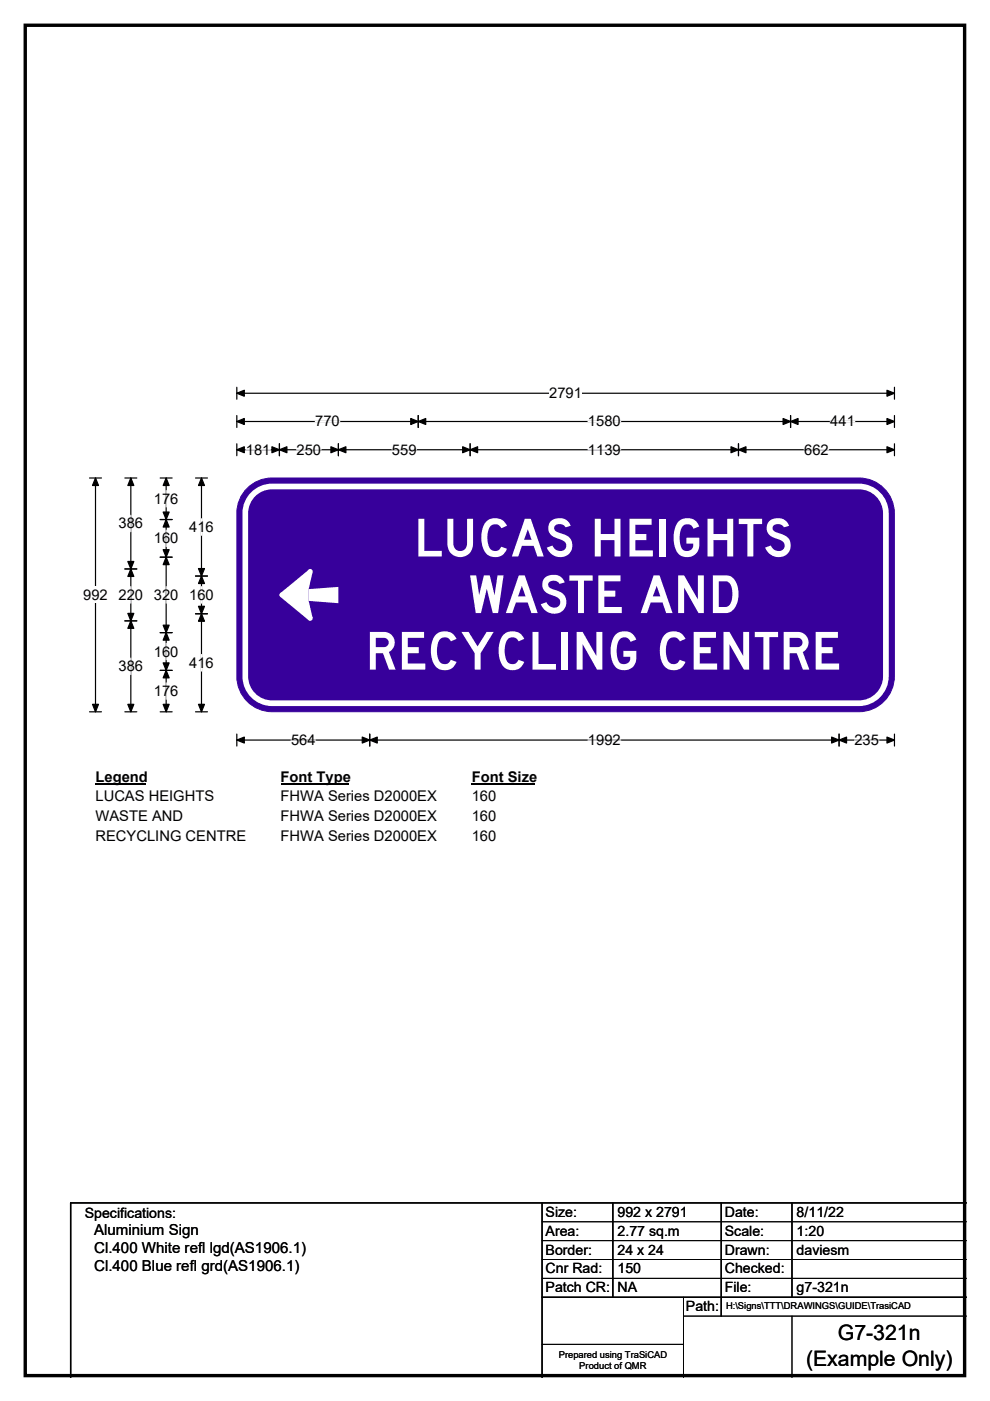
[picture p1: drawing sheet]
<svg xmlns="http://www.w3.org/2000/svg" width="210mm" height="297mm" viewBox="0 0 210 297" stroke-linecap="round" stroke-linejoin="round" font-family="sans-serif">
<path d="M5.4 5.4h199.2v286.3h-199.2z" fill="none" stroke="#000" stroke-width=".72"/>
<path d="M50.2 83.4h139.5M50.2 82.1v2.5M189.7 82.1v2.5" fill="none" stroke="#000" stroke-width=".25"/>
<path d="M50.2 83.4l1.6-.7v1.3zM188.1 82.7l1.6 .7-1.6 .6z" fill="#000" stroke="#000" stroke-width=".25"/>
<path d="M116.5 81.6h6.9v3.5h-6.9z" fill="#fff"/>
<g fill="none" stroke="#000" stroke-width=".25">
<path d="M50.2 89.4h139.5M50.2 88.1v2.5M50.2 94.1v2.5M50.2 95.4h139.5M59.3 94.1v2.5M71.8 94.1v2.5M88.7 88.1v2.5M99.7 94.1v2.5M156.6 94.1v2.5M167.7 88.1v2.5M189.7 88.1v2.5M189.7 94.1v2.5"/>
<path d="M19 101.3h2.5M20.3 101.3v49.6M19 150.9h2.5M50.2 155.6v2.6M50.2 156.9h139.5M78.4 155.6v2.6M178 155.6v2.6M189.7 155.6v2.6"/>
</g>
<g fill="#000" stroke="#000" stroke-width=".25">
<path d="M50.2 89.4l1.6-.7v1.3zM50.2 95.4l1.6-.7v1.3zM59.3 95.4l1.6-.7v1.3zM57.7 94.7l1.6 .7-1.6 .6zM70.2 94.7l1.6 .7-1.6 .6zM71.8 95.4l1.6-.7v1.3zM88.7 89.4l1.6-.7v1.3zM87.1 88.7l1.6 .7-1.6 .6zM98.1 94.7l1.6 .7-1.6 .6zM99.7 95.4l1.6-.7v1.3zM155 94.7l1.6 .7-1.6 .6zM156.6 95.4l1.6-.7v1.3z"/>
<path d="M166.1 88.7l1.6 .7-1.6 .6zM167.7 89.4l1.6-.7v1.3zM188.1 88.7l1.6 .7-1.6 .6zM188.1 94.7l1.6 .7-1.6 .6zM20.3 101.3l.6 1.6h-1.3zM19.6 149.3h1.3l-.6 1.6zM50.2 156.9l1.6-.6v1.2zM78.4 156.9l1.6-.6v1.2zM76.8 156.3l1.6 .6-1.6 .6zM176.4 156.3l1.6 .6-1.6 .6zM178 156.9l1.6-.6v1.2zM188.1 156.3l1.6 .6-1.6 .6z"/>
</g>
<path d="M52.2 95.4h5.2M62.9 95.4h5.2M66.9 89.4h5.2M83.1 95.4h5.2M124.7 89.4h7M124.7 95.4h7M170.6 95.4h5.2M176.1 89.4h5.2M61.7 156.9h5.2M124.7 156.9h7M181.2 156.9h5.2" fill="none" stroke="#fff" stroke-width=".25"/>
<path d="M17.7 124.4h5.2v3.5h-5.2z" fill="#fff"/>
<g fill="none" stroke="#000" stroke-width=".25">
<path d="M26.5 101.3h2.5M27.7 101.3v49.6M34 101.3h2.5M34 110.2h2.5M34 118.1h2.5M35.2 101.3v49.6M41.5 101.3h2.5M42.7 101.3v49.6M26.5 120.6h2.5M26.5 131.6h2.5M34 134.1h2.5M41.5 122.1h2.5"/>
<path d="M41.5 130.1h2.5M26.5 150.9h2.5M34 150.9h2.5M34 142.1h2.5M41.5 150.9h2.5"/>
</g>
<g fill="#000" stroke="#000" stroke-width=".25">
<path d="M27.7 101.3l.7 1.6h-1.3zM35.2 110.2l.7 1.5h-1.3zM34.6 116.5h1.3l-.7 1.6zM35.2 101.3l.7 1.6h-1.3zM34.6 108.6h1.3l-.7 1.6zM35.2 118.1l.7 1.6h-1.3zM42.7 101.3l.7 1.6h-1.3zM27.7 120.6l.7 1.6h-1.3zM27.1 130h1.3l-.7 1.6zM27.1 119h1.3l-.7 1.6zM27.7 131.6l.7 1.6h-1.3zM34.6 132.5h1.3l-.7 1.6z"/>
<path d="M35.2 134.1l.7 1.6h-1.3zM42.7 122.1l.7 1.6h-1.3zM42.1 128.5h1.3l-.7 1.6zM42.1 120.5h1.3l-.7 1.6zM42.7 130.1l.7 1.6h-1.3zM27.1 149.3h1.3l-.7 1.6zM34.6 140.5h1.3l-.7 1.6zM35.2 142.1l.7 1.6h-1.3zM34.6 149.3h1.3l-.7 1.6zM42.1 149.3h1.3l-.7 1.6z"/>
</g>
<path d="M27.7 109.2v3.5M35.2 104v3.5M35.2 112.4v3.5M42.7 110v3.5M27.7 124.4v3.5M27.7 139.5v3.5M35.2 124.4v3.5M35.2 136.4v3.5M42.7 124.4v3.5M42.7 138.8v3.5M35.2 144.8v3.5" fill="none" stroke="#fff" stroke-width=".25"/>
<path d="M20.3 162.9h10.7v3.5h-10.7z" fill="#fff"/>
<path d="M20.3 166.2h10.7" fill="none" stroke="#000" stroke-width=".32"/>
<path d="M59.5 162.9h14.4v3.5h-14.4z" fill="#fff"/>
<path d="M59.5 166.2h14.4" fill="none" stroke="#000" stroke-width=".32"/>
<path d="M100.1 162.9h13.4v3.5h-13.4z" fill="#fff"/>
<path d="M100.1 166.2h13.4" fill="none" stroke="#000" stroke-width=".32"/>
<g fill="#fff">
<path d="M20.3 167.1h25v3.5h-25z"/>
<path d="M59.5 167.1h33.1v3.5h-33.1z"/>
<path d="M100.1 167.1h5.2v3.5h-5.2z"/>
<path d="M20.3 171.3h18.5v3.5h-18.5z"/>
<path d="M59.5 171.3h33.1v3.5h-33.1z"/>
<path d="M100.1 171.3h5.2v3.5h-5.2z"/>
<path d="M20.3 175.5h31.7v3.5h-31.7z"/>
<path d="M59.5 175.5h33.1v3.5h-33.1z"/>
<path d="M100.1 175.5h5.2v3.5h-5.2z"/>
</g>
<path d="M52.1 103.9a7.5 7.5 0 0 1 5.6-2.6h124.5a7.5 7.5 0 0 1 7.5 7.5v34.6a7.5 7.5 0 0 1-7.5 7.5h-124.5a7.5 7.5 0 0 1-7.5-7.5v-34.6a7.4 7.4 0 0 1 1.9-4.9z" fill-rule="evenodd" fill="#37009b" stroke="#37009b" stroke-width=".21"/>
<path d="M53.7 104.8a5.7 5.7 0 0 1 4-1.7h124.5a5.7 5.7 0 0 1 5.7 5.7v34.6a5.7 5.7 0 0 1-5.7 5.7h-124.5a5.7 5.7 0 0 1-5.7-5.7v-34.6a5.7 5.7 0 0 1 1.7-4z" fill="none" stroke="#fff" stroke-width="1.2"/>
<g fill="#fff">
<path d="M65.5 124.9l6.3-.5v3.5l-6.3-.5z"/>
<path d="M59.5 125.8l6-5 .8 .4-.8 3.7v2.5l.8 3.6-.8 .6-6-5z" fill-rule="evenodd"/>
<circle cx="65.8" cy="121.1" r=".51"/>
<circle cx="59.8" cy="126.1" r=".51"/>
<circle cx="65.8" cy="131.1" r=".51"/>
</g>
<path d="M115 255v37M130 255v20M153 255v24M168 255v20M205 255h-190v37M115 275h90" fill="none" stroke="#000" stroke-width=".3"/>
<path d="M115 259h90M115 263h90M115 267h90M115 271h90M145 279h60M145 275v17M168 279v13M115 285h30" fill="none" stroke="#000" stroke-width=".21"/>
<g font-size="11.1" fill="#fff">
<text x="87.8" y="118">LUCAS HEIGHTS</text>
<text x="99.5" y="130">WASTE AND</text>
<text x="77.5" y="142">RECYCLING CENTRE</text>
</g>
<g font-size="4.5">
<text x="177.7" y="284.2">G7-321n</text>
<text x="171" y="289.6">(Example Only)</text>
</g>
<g font-size="3.2">
<text x="20" y="261.9">Aluminium Sign</text>
<text x="20" y="265.7">Cl.400 White refl lgd(AS1906.1)</text>
<text x="20" y="269.6">Cl.400 Blue refl grd(AS1906.1)</text>
</g>
<g font-size="3.1">
<text x="116.5" y="84.4">2791</text>
<text x="66.9" y="90.4">770</text>
<text x="124.7" y="90.4">1580</text>
<text x="176.1" y="90.4">441</text>
<text x="52.2" y="96.4">181</text>
<text x="62.9" y="96.4">250</text>
<text x="83.1" y="96.4">559</text>
<text x="124.7" y="96.4">1139</text>
<text x="170.6" y="96.4">662</text>
<text x="32.6" y="106.8">176</text>
<text x="25.1" y="112">386</text>
<text x="40.1" y="112.8">416</text>
<text x="32.6" y="115.2">160</text>
<text x="17.7" y="127.2">992</text>
<text x="25.1" y="127.2">220</text>
<text x="32.6" y="127.2">320</text>
<text x="40.1" y="127.2">160</text>
<text x="25.1" y="142.3">386</text>
<text x="32.6" y="139.2">160</text>
<text x="40.1" y="141.6">416</text>
<text x="32.6" y="147.6">176</text>
<text x="61.7" y="158">564</text>
<text x="124.7" y="158">1992</text>
<text x="181.2" y="158">235</text>
<text x="20.3" y="165.7">Legend</text>
<text x="59.5" y="165.7">Font Type</text>
<text x="100.1" y="165.7">Font Size</text>
<text x="20.3" y="169.9">LUCAS HEIGHTS</text>
<text x="59.5" y="169.9">FHWA Series D2000EX</text>
<text x="100.1" y="169.9">160</text>
<text x="20.3" y="174.1">WASTE AND</text>
<text x="20.3" y="178.3">RECYCLING CENTRE</text>
<text x="59.5" y="174.1">FHWA Series D2000EX</text>
<text x="59.5" y="178.3">FHWA Series D2000EX</text>
<text x="100.1" y="174.1">160</text>
<text x="100.1" y="178.3">160</text>
</g>
<g font-size="3">
<text x="115.7" y="258">Size:</text>
<text x="131" y="258">992 x 2791</text>
<text x="153.7" y="258">Date:</text>
<text x="169" y="258">8/11/22</text>
<text x="18" y="258.2">Specifications:</text>
<text x="115.7" y="262">Area:</text>
<text x="131" y="262">2.77 sq.m</text>
<text x="153.7" y="262">Scale:</text>
<text x="169" y="262">1:20</text>
<text x="115.7" y="266">Border:</text>
<text x="115.7" y="270">Cnr Rad:</text>
<text x="131" y="266">24 x 24</text>
<text x="131" y="270">150</text>
<text x="153.7" y="266">Drawn:</text>
<text x="153.7" y="270">Checked:</text>
<text x="169" y="266">daviesm</text>
<text x="115.7" y="274">Patch CR:</text>
<text x="131" y="274">NA</text>
<text x="153.7" y="274">File:</text>
<text x="169" y="274">g7-321n</text>
<text x="145.5" y="278">Path:</text>
</g>
<g font-size="2">
<text x="154" y="277.6">H:\Signs\TTT\DRAWINGS\GUIDE\TrasiCAD</text>
<text x="118.5" y="287.8">Prepared using TraSiCAD</text>
<text x="122.9" y="290.2">Product of QMR</text>
</g>
</svg>
